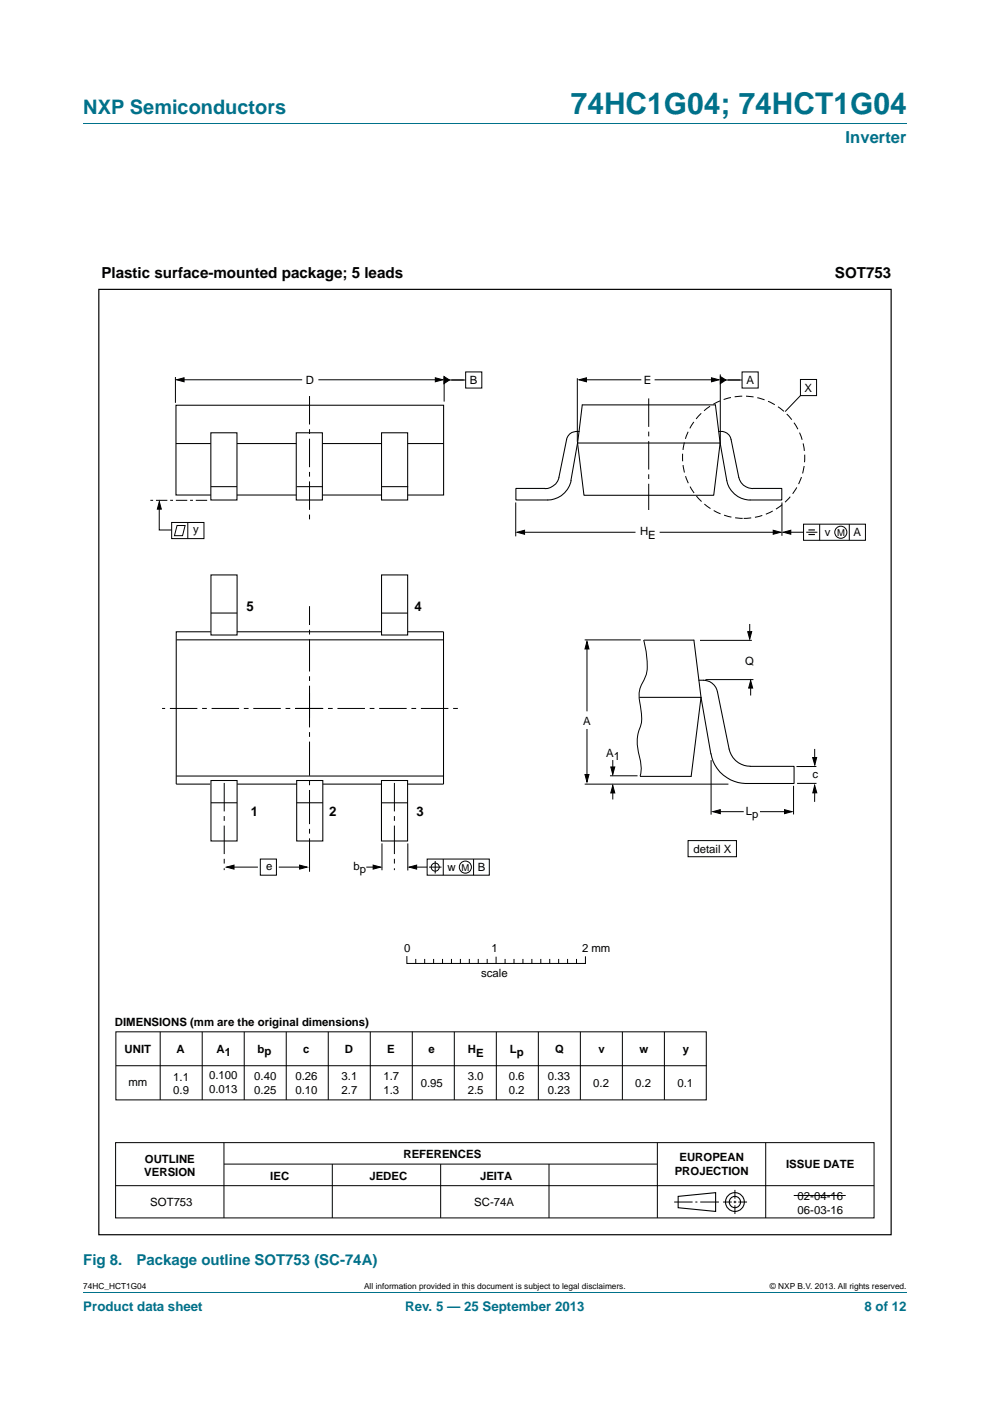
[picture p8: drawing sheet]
<svg xmlns="http://www.w3.org/2000/svg" width="210mm" height="297mm" viewBox="0 0 210 297" stroke-linecap="round" stroke-linejoin="round" font-family="sans-serif">
<path d="M17.7 26.3h174.6M17.7 273.9h174.6" fill="none" stroke="#00718a" stroke-width=".21"/>
<g fill="none" stroke="#000" stroke-width=".21">
<path d="M37.2 79.9v5.5M98.8 78.9h3.4v3.4h-3.4zM152.8 79.4v14.5M157.4 78.9h3.4v3.4h-3.4zM38.4 80.5h25.7M67.5 80.5h25.6M94.2 80v5.1M94.7 80.6h4M122.5 80.2v13.5M123.5 80.5h12.5M138.8 80.5h12.9M153.3 80.6h4.1"/>
<path d="M169.8 83.9l-3.3 3.4M169.8 80.5h3.4v3.4h-3.4zM33.8 106.9v5.5h2.6M36.4 110.8h6.9v3.4h-6.9zM37.6 111.4h1.7l-.6 2.2h-1.7zM39.8 110.8v3.4M109.4 106.5v7.2M110.5 112.8h24.3M139.9 112.8h24.7M165.9 106.5v7.1M167 112.8h3.4M170.4 111.1h13.2v3.5h-13.2z"/>
<path d="M171 112.8h2.4M173.9 111.1v3.5M180.1 111.1v3.5M124 135.7h11.9M124.5 137.3v13.5M136.5 135.7a17.6 17.6 0 0 1 .6 7.4l-.9 1.8a5.3 5.3 0 0 0-.5 3.9l.2 1.5a7.4 7.4 0 0 1-.5 5 11 11 0 0 0 .4 5.9 6.6 6.6 0 0 1 0 3.3M148.5 135.8h11M159 132.3v2.4M124.5 154.6v10.2M149.6 144.1h10.2M159.2 145.1v2.4M172.8 158.8v2.9"/>
<path d="M81 178.8v5.7M86.5 178.8v5.8M124 166.3h30.5M129.4 164.5h5.8M130 161.1v2.6M130 167.5v2M145.9 178.2h10.3v3.4h-10.3zM150.8 161.2v11.5M152.1 172.1h5.6M161.2 172.1h5.7M168.3 166.6v6.1M172.8 167.5v2.5"/>
<path d="M173.2 162.5h-4.3M173.2 166.1h-4.1M48.9 183.8h5.8M55.2 182.1h3.4v3.5h-3.4zM59.1 183.8h5.2M77.7 183.8h2.2M87.7 183.8h2.9M90.6 182.1h13.2v3.5h-13.2zM91 183.8h2.6M92.3 182.5v2.7M94 182.1v3.5M100.4 182.1v3.5"/>
<path d="M86.3 202.8v1.5h37.9v-1.4M88.2 203.4v.8M90.1 203.4v.8M92 203.4v.8M93.9 203.4v.8M95.8 203.4v.8M97.6 203.4v.8M99.5 203.4v.8M101.4 203.4v.8M103.3 203.4v.8M105.2 202.9v1.3M107.1 203.4v.8"/>
<path d="M109 203.4v.8M110.9 203.4v.8M112.8 203.4v.8M114.7 203.4v.8M116.6 203.4v.8M118.5 203.4v.8M120.4 203.4v.8M122.3 203.4v.8M24.5 242.3h160.9v15.9h-160.9zM24.5 251.4h160.9M47.5 242.3v15.9M47.5 246.8h91.8"/>
<path d="M70.5 246.8v11.4M93.5 246.8v11.4M116.4 246.8v11.4M139.4 242.3v15.9M143 254.9h3.9M147.5 254.9h.4M148.5 254.9h4M153.4 254.9h1.8M155.6 254.9h.6M155.9 252.3v1.8M155.9 254.6v.5M155.9 255.6v1.8"/>
<path d="M156.6 254.9h1.8M162.4 242.3v15.9"/>
<circle cx="178.3" cy="112.8" r="1.28"/>
<circle cx="92.3" cy="183.8" r=".86"/>
<circle cx="98.7" cy="183.8" r="1.28"/>
</g>
<g fill="none" stroke="#000" stroke-width=".23">
<path d="M143.8 253.7l8-.8v3.9l-8-.7z"/>
<circle cx="155.9" cy="254.9" r="1.99"/>
<circle cx="155.9" cy="254.9" r="1.2"/>
</g>
<g fill="#000" stroke="#000" stroke-width=".21">
<path d="M37.5 80.5l1.5-.4v.8zM92.3 80.1l1.6 .4-1.6 .4zM94.2 79.8l1.1 .8-1.1 .7zM122.8 80.5l1.6-.4v.9zM150.9 80.1l1.6 .4-1.6 .5zM152.8 79.8l1.2 .8-1.2 .7zM33.8 106.4l.4 1.5h-.8zM109.7 112.8l1.6-.4v.9zM164 112.4l1.6 .4-1.6 .5zM166.1 112.8l1.6-.4v.9zM124.5 136l.4 1.6h-.8zM158.6 133.9h.8l-.4 1.6z"/>
<path d="M159.2 144.3l.4 1.6h-.8zM124.1 164.2h.8l-.4 1.6zM130 166.5l.4 1.6h-.9zM129.5 162.6h.9l-.4 1.6zM151.2 172.1l1.6-.4v.8zM166.4 171.7l1.6 .4-1.6 .4zM172.8 166.5l.4 1.6h-.8zM172.4 160.6h.8l-.4 1.6zM48 183.8l1.6-.4v.9zM63.6 183.4l1.5 .4-1.5 .5zM79.1 183.4l1.6 .4-1.6 .5zM86.8 183.8l1.6-.4v.9z"/>
</g>
<path d="M62.7 150.2h34.9M68.4 150.2h-34" fill="none" stroke="#000" stroke-width=".21" stroke-dasharray="5.8 1 1 1" stroke-linecap="butt"/>
<path d="M65.7 152.2v-23.7" fill="none" stroke="#000" stroke-width=".21" stroke-dasharray="6.8 1 1 1" stroke-linecap="butt"/>
<path d="M65.7 147v37.8" fill="none" stroke="#000" stroke-width=".21" stroke-dasharray="7.2 1 1 1" stroke-linecap="butt"/>
<path d="M171.5 112.4h1.3M171.5 113.3h1.3" fill="none" stroke="#000" stroke-width=".24"/>
<path d="M43.9 106.1h-12" fill="none" stroke="#000" stroke-width=".21" stroke-dasharray="2.4 .6 .6 .6" stroke-linecap="butt"/>
<path d="M21 61.4h168v200.4h-168z" fill="none" stroke="#000" stroke-width=".25"/>
<g fill="none" stroke="#000" stroke-width=".22">
<path d="M37.3 85.9h56.8v19.1h-56.8zM37.3 94h56.8M37.4 135.7h56.6M44.7 134h-7.3v32.2h7.2M44.7 121.9h5.6v12.7h-5.6zM44.7 130h5.6M50.2 134h30.7M80.9 121.9h5.6v12.7h-5.6zM80.9 130h5.6M86.5 134h7.6v32.2h-7.7M37.4 164.5h56.6M44.7 165.5h5.6v12.8h-5.6z"/>
<path d="M44.7 170.2h5.6M50.3 166.2h12.7M62.9 165.5h5.6v12.8h-5.6zM62.9 170.2h5.6M68.5 166.2h12.4M80.9 165.5h5.5v12.8h-5.5zM80.9 170.2h5.6"/>
</g>
<circle cx="157.7" cy="96.9" r="13" fill="none" stroke="#000" stroke-width=".21" stroke-dasharray="1.6 .8" stroke-linecap="butt"/>
<path d="M137.6 84.5v23.6M47.6 166v18.5M83.7 166v18.5" fill="none" stroke="#000" stroke-width=".21" stroke-dasharray="6 1 1 1" stroke-linecap="butt"/>
<path d="M80.9 91.8h5.6v14.2h-5.6z" fill="#fff" stroke="#000" stroke-width=".22"/>
<path d="M81 103.2h5.6" fill="none" stroke="#000" stroke-width=".22"/>
<g fill="#fff" stroke="#000" stroke-width=".22">
<path d="M62.8 91.8h5.6v14.2h-5.6z"/>
<path d="M44.7 91.8h5.6v14.2h-5.6z"/>
</g>
<path d="M65.7 84v26.9" fill="none" stroke="#000" stroke-width=".21" stroke-dasharray="6 1 1 1" stroke-linecap="butt"/>
<g fill="none" stroke="#000" stroke-width=".21">
<path d="M24.6 218.8h125.2v14.4h-125.2zM34 218.8v14.4M42.9 218.8v14.4M51.8 218.8v14.4M60.7 218.8v14.4M69.6 218.8v14.4M78.5 218.8v14.4M87.4 218.7v14.5M96.4 218.8v14.4M105.3 218.8v14.4M114.2 218.8v14.4M123.1 218.8v14.4"/>
<path d="M132 218.8v14.4M140.9 218.8v14.4M24.6 226h125.3M168.4 253.5h11"/>
</g>
<g fill="none" stroke="#000" stroke-width=".22">
<path d="M122.8 91.5l-.3 2.4h30.2M122.8 91.5a2.22 2.22 0 0 0-2.6 1.7l-1.7 8a2.94 2.94 0 0 1-2.9 2.4M122.8 91.5l.7-5.7h28.2l1 8.1M152.4 91.5a2.27 2.27 0 0 1 2.7 1.7l1.6 8a3 3 0 0 0 2.9 2.4M152.7 93.9l1.4 8a5.1 5.1 0 0 0 5 4.1h6.7v-2.4h-6.2M152.7 93.9l-1.3 11.1h-27.5l-1.4-11.1-1.4 8M44.7 103.2h5.6M62.9 103.2h5.6M121.1 101.9a5.1 5.1 0 0 1-4.9 4.1h-6.8v-2.4h6.2M136.6 135.7h10.6l1.5 12.2-2.1 16.7h-10.8M135.7 147.9h13l2.1 11.9M148.2 144.2a3.3 3.3 0 0 1 4 2.5l2.4 12.1a4.6 4.6 0 0 0 4.5 3.7h9.3v3.6h-10.2"/>
<path d="M150.8 159.8a7.6 7.6 0 0 0 7.5 6.3"/>
</g>
<text font-size="6.3" fill="#00718a" x="121.1" y="24.2">74HC1G04; 74HCT1G04</text>
<text font-size="4.2" fill="#00718a" x="17.7" y="24.2">NXP Semiconductors</text>
<text font-size="3.5" fill="#00718a" x="179.4" y="30.4">Inverter</text>
<g font-size="3.2">
<text x="21.5" y="59">Plastic surface-mounted package; 5 leads</text>
<text x="177.1" y="59">SOT753</text>
</g>
<g font-size="3.2" fill="#00718a">
<text x="17.7" y="268.3">Fig 8.</text>
<text x="29" y="268.3">Package outline SOT753 (SC-74A)</text>
</g>
<g font-size="2.8">
<text x="52.3" y="129.5">5</text>
<text x="87.9" y="129.5">4</text>
<text x="53.2" y="172.9">1</text>
<text x="69.8" y="172.9">2</text>
<text x="88.3" y="172.9">3</text>
</g>
<g font-size="2.8" fill="#00718a">
<text x="17.7" y="277.9">Product data sheet</text>
<text x="86" y="277.9">Rev. 5 — 25 September 2013</text>
<text x="183.4" y="277.9">8 of 12</text>
</g>
<g font-size="2.4">
<text x="64.9" y="81.4">D</text>
<text x="99.7" y="81.5">B</text>
<text x="136.5" y="81.4">E</text>
<text x="158.3" y="81.5">A</text>
<text x="170.7" y="83.1">X</text>
<text x="41" y="113.1">y</text>
<text x="135.8" y="113.5">H</text>
<text x="174.9" y="113.6">v</text>
<text x="181" y="113.7">A</text>
<text x="137.5" y="114.3">E</text>
<text x="158.1" y="140.9">Q</text>
<text x="123.7" y="153.6">A</text>
<text x="128.6" y="160.5">A</text>
<text x="130.2" y="161.1">1</text>
<text x="172.4" y="164.9">c</text>
<text x="158.2" y="172.8">L</text>
<text x="159.5" y="173.4">p</text>
<text x="56.4" y="184.5">e</text>
<text x="75" y="184.5">b</text>
<text x="76.3" y="185.1">p</text>
<text x="94.9" y="184.6">w</text>
<text x="101.4" y="184.6">B</text>
<text x="147.1" y="180.8">detail X</text>
<text x="85.7" y="201.8">0</text>
<text x="104.2" y="201.8">1</text>
<text x="123.4" y="201.8">2 mm</text>
<text x="102" y="207.1">scale</text>
<text x="24.4" y="217.6">DIMENSIONS (mm are the original dimensions)</text>
<text x="26.4" y="223.3">UNIT</text>
<text x="37.4" y="223.3">A</text>
<text x="45.9" y="223.2">A1</text>
<text x="54.6" y="223.3">bp</text>
<text x="64.3" y="223.3">c</text>
<text x="73.2" y="223.3">D</text>
<text x="82.1" y="223.3">E</text>
<text x="90.9" y="223.3">e</text>
<text x="99.2" y="223.3">H</text>
<text x="101" y="224.1">E</text>
<text x="108.2" y="223.3">Lp</text>
<text x="117.7" y="223.3">Q</text>
<text x="126.9" y="223.3">v</text>
<text x="135.6" y="223.3">w</text>
<text x="144.8" y="223.3">y</text>
<text x="27.2" y="230.2">mm</text>
<text x="36.8" y="229.1">1.1</text>
<text x="36.8" y="232">0.9</text>
<text x="44.3" y="228.8">0.100</text>
<text x="44.3" y="231.8">0.013</text>
<text x="53.9" y="229">0.40</text>
<text x="53.9" y="231.9">0.25</text>
<text x="62.7" y="229.1">0.26</text>
<text x="62.7" y="232">0.10</text>
<text x="72.4" y="229.1">3.1</text>
<text x="72.4" y="232">2.7</text>
<text x="81.3" y="229.1">1.7</text>
<text x="81.3" y="232">1.3</text>
<text x="89.2" y="230.4">0.95</text>
<text x="99.2" y="229.1">3.0</text>
<text x="99.2" y="232">2.5</text>
<text x="107.9" y="229.1">0.6</text>
<text x="107.9" y="232">0.2</text>
<text x="116.2" y="229.1">0.33</text>
<text x="116.2" y="232">0.23</text>
<text x="125.8" y="230.4">0.2</text>
<text x="134.8" y="230.4">0.2</text>
<text x="143.7" y="230.4">0.1</text>
<text x="85.6" y="245.5">REFERENCES</text>
<text x="30.6" y="249.4">VERSION</text>
<text x="30.7" y="246.5">OUTLINE</text>
<text x="57.3" y="250.1">IEC</text>
<text x="78.3" y="250.1">JEDEC</text>
<text x="101.8" y="250.1">JEITA</text>
<text x="143.1" y="249.1">PROJECTION</text>
<text x="144.1" y="246.2">EUROPEAN</text>
<text x="166.7" y="247.7">ISSUE DATE</text>
<text x="31.9" y="255.7">SOT753</text>
<text x="100.6" y="255.7">SC-74A</text>
<text x="169.2" y="254.5">02-04-16</text>
<text x="169.2" y="257.4">06-03-16</text>
</g>
<g font-size="2">
<text x="177.5" y="113.6">M</text>
<text x="97.9" y="184.6">M</text>
</g>
<g font-size="1.8">
<text x="17.7" y="273.3">74HC_HCT1G04</text>
<text x="77.2" y="273.3">All information provided in this document is subject to legal disclaimers.</text>
<text x="163.3" y="273.3">© NXP B.V. 2013. All rights reserved.</text>
</g>
</svg>
